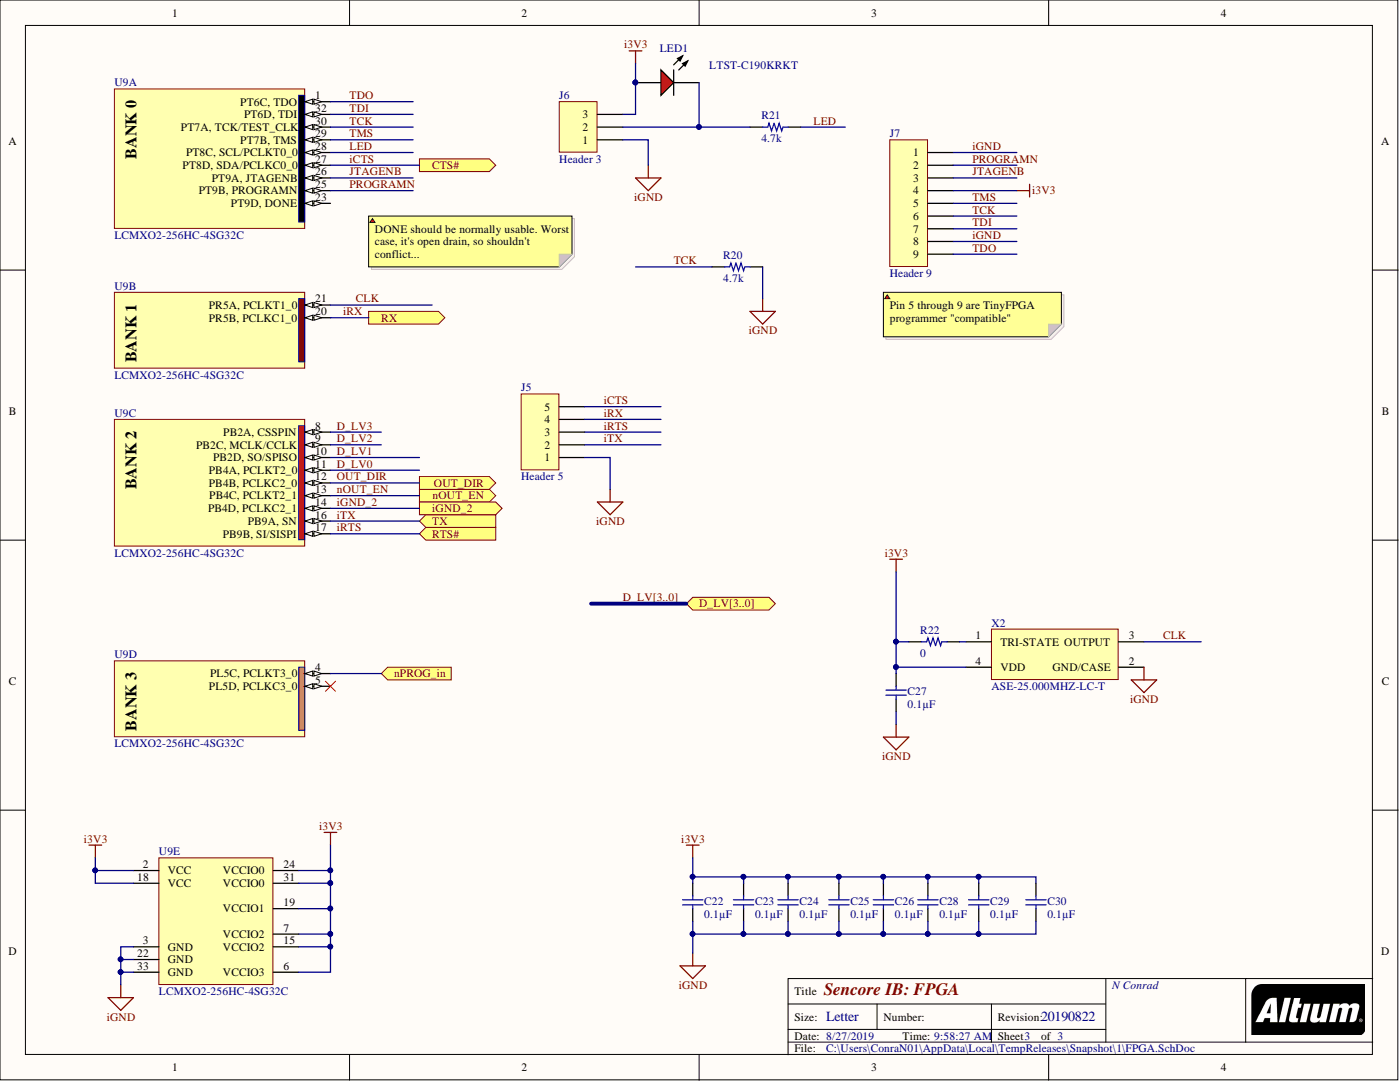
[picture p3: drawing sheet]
# Altium project SencoreIB.PrjPcb
Revision: 20190817
1 sheet, 18 parts. Net scope: flat (ports and power ports of the same name join across sheets).
Board file: PCB1.PcbDoc

## Sheet FPGA.SchDoc: Sencore IB: FPGA
size Letter; Organization: N Conrad; Revision: 20190822; SheetNumber: 3; SheetTotal: 3; Status: Prototype

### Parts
C22  value 0.1µF  [CAPC1608X09L_GRM]  (hidden comment: Capacitor)
C23  value 0.1µF  [CAPC1608X09L_GRM]  (hidden comment: Capacitor)
C24  value 0.1µF  [CAPC1608X09L_GRM]  (hidden comment: Capacitor)
C25  value 0.1µF  [CAPC1608X09L_GRM]  (hidden comment: Capacitor)
C26  value 0.1µF  [CAPC1608X09L_GRM]  (hidden comment: Capacitor)
C27  value 0.1µF  [CAPC1608X09L_GRM]  (hidden comment: Capacitor)
C28  value 0.1µF  [CAPC1608X09L_GRM]  (hidden comment: Capacitor)
C29  value 0.1µF  [CAPC1608X09L_GRM]  (hidden comment: Capacitor)
C30  value 0.1µF  [CAPC1608X09L_GRM]  (hidden comment: Capacitor)
J5  Header 5  [HDR1X5]
J6  Header 3  [HDR1X3]
J7  Header 9  [HDR1X9]
LED1  LTST-C190KRKT  [LTST-C191KRKT_V]
R20  4.7k  [RESC1608X06L_Yageo0603]
R21  4.7k  [RESC1608X06L_Yageo0603]
R22  0  [RESC1608X06L_Yageo0603]
U9  LCMXO2-256HC-4SG32C  [QFN50P500X500X60_HS-33NH_Lattice_QFN32_SG32C]  (parts A,B,C,D,E of 5)
X2  ASE-25.000MHZ-LC-T  [ABRA-ASE_V]

### Ports
CTS# (out), D_LV[3..0] (bidir), iGND_2 (out), nOUT_EN (out), nPROG_in (in), OUT_DIR (out), RTS# (in), RX (out), TX (in)

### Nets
i3V3: C22.2 C23.2 C24.2 C25.2 C26.2 C27.2 C28.2 C29.2 C30.2 J6.3 J7.4 LED1.1(A) R22.2 U9.2(VCC) U9.6(VCCIO3) U9.7(VCCIO2) U9.15(VCCIO2) U9.18(VCC) U9.19(VCCIO1) U9.24(VCCIO0) U9.31(VCCIO0) X2.4(VDD)
iGND: C22.1 C23.1 C24.1 C25.1 C26.1 C27.1 C28.1 C29.1 C30.1 J5.1 J6.1 J7.1 J7.8 R20.2 U9.3(GND) U9.22(GND) U9.33(GND) X2.2(GND/CASE)
CLK: U9.21(PR5A,_PCLKT1_0) X2.3(OUTPUT)
D_LV0: U9.11(PB4A,_PCLKT2_0)
D_LV1: U9.10(PB2D,_SO/SPISO)
D_LV2: U9.9(PB2C,_MCLK/CCLK)
D_LV3: U9.8(PB2A,_CSSPIN)
iCTS: J5.5 U9.27(PT8D,_SDA/PCLKC0_0) ; port CTS#
iGND_2: U9.14(PB4D,_PCLKC2_1) ; port iGND_2
iRTS: J5.3 U9.17(PB9B,_SI/SISPI) ; port RTS#
iRX: J5.4 U9.20(PR5B,_PCLKC1_0) ; port RX
iTX: J5.2 U9.16(PB9A,_SN) ; port TX
JTAGENB: J7.3 U9.26(PT9A,_JTAGENB)
LED: R21.2 U9.28(PT8C,_SCL/PCLKT0_0)
nOUT_EN: U9.13(PB4C,_PCLKT2_1) ; port nOUT_EN
OUT_DIR: U9.12(PB4B,_PCLKC2_0) ; port OUT_DIR
PROGRAMN: J7.2 U9.25(PT9B,_PROGRAMN)
TCK: J7.6 R20.1 U9.30(PT7A,_TCK/TEST_CLK)
TDI: J7.7 U9.32(PT6D,_TDI)
TDO: J7.9 U9.1(PT6C,_TDO)
TMS: J7.5 U9.29(PT7B,_TMS)
NetJ6_2: J6.2 LED1.2(K) R21.1
NetR22_1: R22.1 X2.1(TRI-STATE)
NetU9_4: U9.4(PL5C,_PCLKT3_0) ; port nPROG_in

Not connected (* = marked no-connect by the designer): U9 5(PL5D,_PCLKC3_0)* 23(PT9D,_DONE)

### Buses and harness runs
bus D_LV[3..0] = port D_LV[3..0]

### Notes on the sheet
- DONE should be normally usable. Worst case, it's open drain, so shouldn't conflict...
- (near J7) Pin 5 through 9 are TinyFPGA programmer "compatible"

## Assembly variants
Standard: all parts fitted
